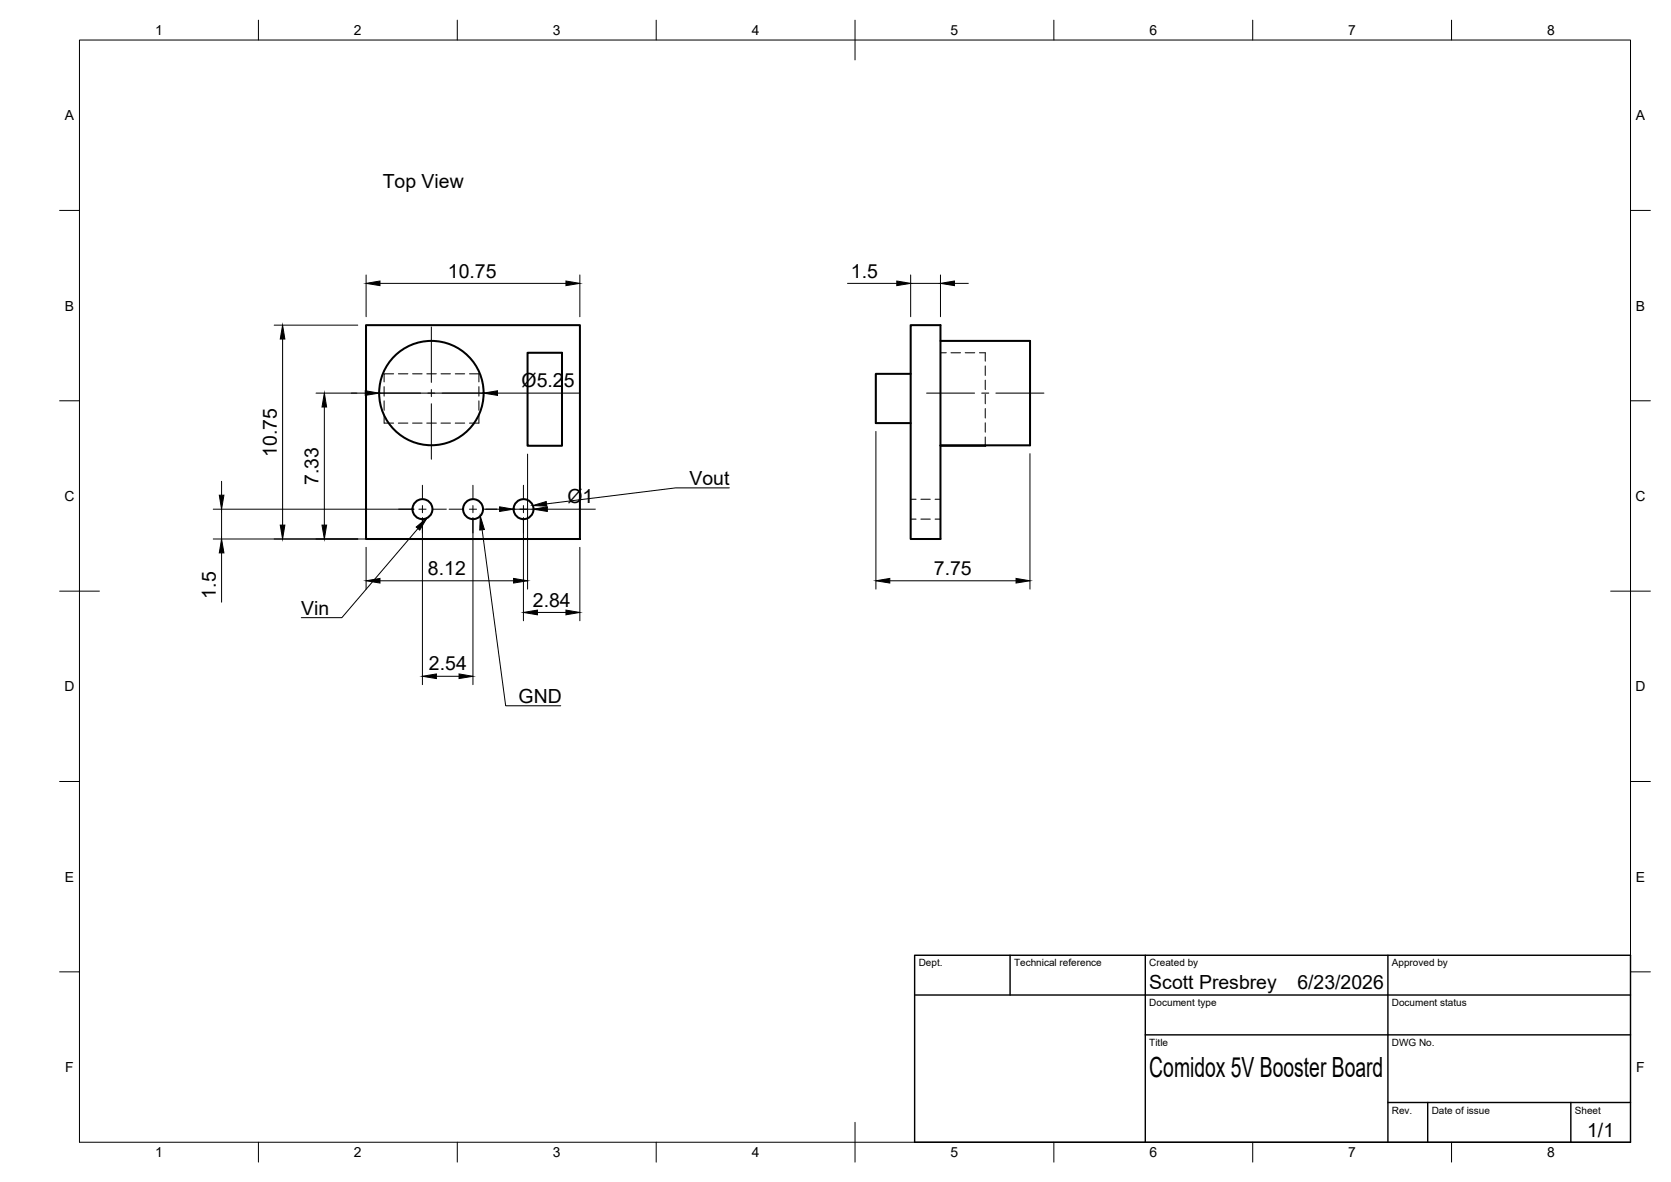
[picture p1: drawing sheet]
<svg xmlns="http://www.w3.org/2000/svg" width="420mm" height="297mm" viewBox="0 0 420 297" stroke-linecap="round" stroke-linejoin="round" font-family="sans-serif">
<!-- layer: Visible -->
<g fill="none" stroke="#000" stroke-width=".51">
<path d="M92 81.7h53.8v53.8h-53.8zM132.7 88.7h8.6v23.3h-8.6zM229 93.9h-8.8v12.4h8.8M229 81.7h7.5v53.8h-7.5zM236.5 85.7h22.5v26.2h-22.5M247.7 111.9l-11.2 .1"/>
<circle cx="108.5" cy="98.8" r="13.1"/>
<circle cx="106.2" cy="127.9" r="2.51"/>
<circle cx="118.9" cy="127.9" r="2.51"/>
<circle cx="131.6" cy="127.9" r="2.51"/>
</g>
<!-- layer: Hidden -->
<g fill="none" stroke="#000" stroke-width=".25">
<path d="M96.6 97.2v2.4M99 93.9h-2.4v2.1M100.2 93.9h2.4M103.7 93.9h2.4M107.3 93.9h2.4M110.9 93.9h2.4M114.5 93.9h2.3M118 93.9h2.4v2.1M120.4 97.2v2.4M236.5 88.7h1.4M239.1 88.7h2.4M242.7 88.7h2.4"/>
<path d="M246.3 88.7h1.4v2.1M247.7 92v2.3M247.7 95.5v2.4M247.7 99.1v2.4M96.6 104.3v2h2.4M96.6 100.7v2.4M100.2 106.3h2.4M103.7 106.3h2.4M107.3 106.3h2.4M110.9 106.3h2.4M114.5 106.3h2.3M120.4 100.7v2.4"/>
<path d="M120.4 104.3v2h-2.4M247.7 102.7v2.4M247.7 106.2v2.4M247.7 109.8v2.1M229 130.5h1.3M229 125.5h1.3M231.5 130.5h2.4M231.5 125.5h2.4M235.1 130.5h1.4M235.1 125.5h1.4"/>
</g>
<!-- layer: BORDER -->
<g fill="none" stroke="#000" stroke-width=".25">
<path d="M20 10.1h390v276.9h-390zM65 5.1v5M115 5.1v5M165 5.1v5M215 5.1v10M265 5.1v5M315 5.1v5M365 5.1v5M15 52.9h5M410 52.9h5M15 100.7h5M410 100.7h5"/>
<path d="M15 148.6h10M405 148.6h10M15 196.4h5M410 196.4h5M15 244.2h5M410 244.2h5M65 287v5M115 287v5M165 287v5M215 282.1v9.9M265 287v5M315 287v5"/>
<path d="M365 287v5"/>
</g>
<!-- layer: TITLEBLOCK -->
<path d="M230 240.1h180v46.9h-180zM230 250h180M254 240.1v9.9M288 240.1v46.9M349 240.1v46.9M288 260.1h122M349 277.1h61M359 277.1v9.9M395 277.1v9.9" fill="none" stroke="#000" stroke-width=".36"/>
<!-- layer: Smart Centers -->
<g fill="none" stroke="#000" stroke-width=".25">
<path d="M91.8 98.8h14M107.6 98.8h1.7M108.5 82.2v13.9M108.5 97.9v1.8M111.1 98.8h14M233 98.8h12M246.8 98.8h1.8M250.4 98.8h12.1M108.5 101.5v13.9M100.2 128h3.3M105.3 128h1.8M106.2 121.9v3.4"/>
<path d="M106.2 127v1.8M106.2 130.6v3.3M108.9 128h3.3M112.9 128h3.3M118 128h1.8M118.9 121.9v3.4M118.9 127v1.8M118.9 130.6v3.3M121.6 128h3.3M125.6 128h3.3M130.7 128h1.8M131.6 121.9v3.4"/>
<path d="M131.6 127v1.8M131.6 130.6v3.3M134.3 128h3.3"/>
</g>
<!-- layer: FD_Dimensions -->
<g fill="none" stroke="#000" stroke-width=".25">
<path d="M92.1 69.1v10.5M95.5 71.2h46.8M145.8 69.1v10.5M213.1 71.2h12.4M229 71.2h7.5M229 69.1v10.5M236.5 69.1v10.5M240 71.2h3.5M68.9 81.7h21.1M71.1 85.2v46.8M79.5 98.8h12.3M95.3 98.8h26.3"/>
<path d="M125.1 98.8h20.6M81.6 102.3v29.7M132.7 114.1v33.9M220.2 108.4v39.6M259 114v34M53.6 135.5h90.1M53.6 128h50.5M55.7 121v3.4M55.7 128v7.5M55.7 138.9v12.4M92.1 137.5v10.5M106.2 130.1v41.9"/>
<path d="M118.9 130.1v41.9M122.1 128h3.5M129.1 128h5M131.6 130.1v25.9M137.6 128h12.1M145.8 137.5v18.5M95.5 146h33.6M135.1 153.9h7.2M223.7 146h31.8M109.7 170h5.7"/>
</g>
<g fill="#000" stroke="#000" stroke-width=".25">
<path d="M92.1 71.2l3.4-.6v1.2zM142.3 70.6l3.5 .6-3.5 .6zM225.5 70.6l3.5 .6-3.5 .6zM236.5 71.2l3.5-.6v1.2zM71.1 81.7l.5 3.5h-1.1zM91.8 98.2l3.5 .6-3.5 .6zM121.6 98.8l3.5-.6v1.2zM81.6 98.8l.5 3.5h-1.1zM55.1 124.4h1.2l-.6 3.6zM55.7 135.5l.6 3.4h-1.2zM70.5 132h1.1l-.5 3.5zM81 132h1.1l-.5 3.5z"/>
<path d="M125.6 127.4l3.5 .6-3.5 .5zM134.1 128l3.5-.6v1.1zM92.1 146l3.4-.6v1.1zM129.1 145.4l3.6 .6-3.6 .5zM131.6 153.9l3.5-.6v1.2zM142.3 153.3l3.5 .6-3.5 .6zM220.2 146l3.5-.6v1.1zM255.5 145.4l3.5 .6-3.5 .5zM106.2 170l3.5-.6v1.1zM115.4 169.4l3.5 .6-3.5 .5z"/>
</g>
<!-- layer: Leaders -->
<path d="M104.6 132.4l2.8-2.2-1.9 3zM120.8 129.7l1 3.4-1.2 .1zM134 127l3.4-1 .1 1.2z" fill="#000" stroke="#000" stroke-width=".25"/>
<path d="M105.1 132.8l-19.1 22.4h-10.2M121.2 133.1l5.9 44.3h13.9M183.4 122.6h-13.5l-32.5 4" fill="none" stroke="#000" stroke-width=".25"/>
<text font-size="7" x="289" y="270.6">Comidox 5V Booster Board</text>
<g font-size="4.9">
<text x="96.2" y="47.3">Top View</text>
<text x="112.6" y="69.8">10.75</text>
<text x="214" y="69.8">1.5</text>
<text x="131.1" y="97.2">Ø5.25</text>
<text x="69.6" y="114.9" transform="rotate(-90 69.6 114.9)">10.75</text>
<text x="80.1" y="121.9" transform="rotate(-90 80.1 121.9)">7.33</text>
<text x="173.4" y="121.9">Vout</text>
<text x="142.7" y="126.4">Ø1</text>
<text x="107.6" y="144.5">8.12</text>
<text x="234.8" y="144.5">7.75</text>
<text x="54.3" y="150.5" transform="rotate(-90 54.3 150.5)">1.5</text>
<text x="75.7" y="154.5">Vin</text>
<text x="134" y="152.4">2.84</text>
<text x="107.9" y="168.5">2.54</text>
<text x="130.4" y="176.7">GND</text>
<text x="289" y="248.5">Scott Presbrey</text>
<text x="326.2" y="248.5">6/23/2026</text>
<text x="399.1" y="285.7">1/1</text>
</g>
<g font-size="3.5">
<text x="39" y="8.8">1</text>
<text x="89" y="8.8">2</text>
<text x="139" y="8.8">3</text>
<text x="189" y="8.8">4</text>
<text x="239" y="8.8">5</text>
<text x="289" y="8.8">6</text>
<text x="339" y="8.8">7</text>
<text x="389" y="8.8">8</text>
<text x="16.3" y="30.2">A</text>
<text x="411.3" y="30.2">A</text>
<text x="16.3" y="78">B</text>
<text x="411.3" y="78">B</text>
<text x="16.2" y="125.9">C</text>
<text x="411.2" y="125.9">C</text>
<text x="16.2" y="173.7">D</text>
<text x="411.2" y="173.7">D</text>
<text x="16.3" y="221.6">E</text>
<text x="411.3" y="221.6">E</text>
<text x="16.4" y="269.4">F</text>
<text x="411.4" y="269.4">F</text>
<text x="39" y="290.8">1</text>
<text x="89" y="290.8">2</text>
<text x="139" y="290.8">3</text>
<text x="189" y="290.8">4</text>
<text x="239" y="290.8">5</text>
<text x="289" y="290.8">6</text>
<text x="339" y="290.8">7</text>
<text x="389" y="290.8">8</text>
</g>
<g font-size="2.5">
<text x="231" y="242.9">Dept.</text>
<text x="255" y="242.9">Technical reference</text>
<text x="289" y="242.9">Created by</text>
<text x="350" y="242.9">Approved by</text>
<text x="289" y="252.8">Document type</text>
<text x="350" y="252.8">Document status</text>
<text x="289" y="262.9">Title</text>
<text x="350" y="262.9">DWG No.</text>
<text x="350" y="279.9">Rev.</text>
<text x="360" y="279.9">Date of issue</text>
<text x="396" y="279.9">Sheet</text>
</g>
</svg>
